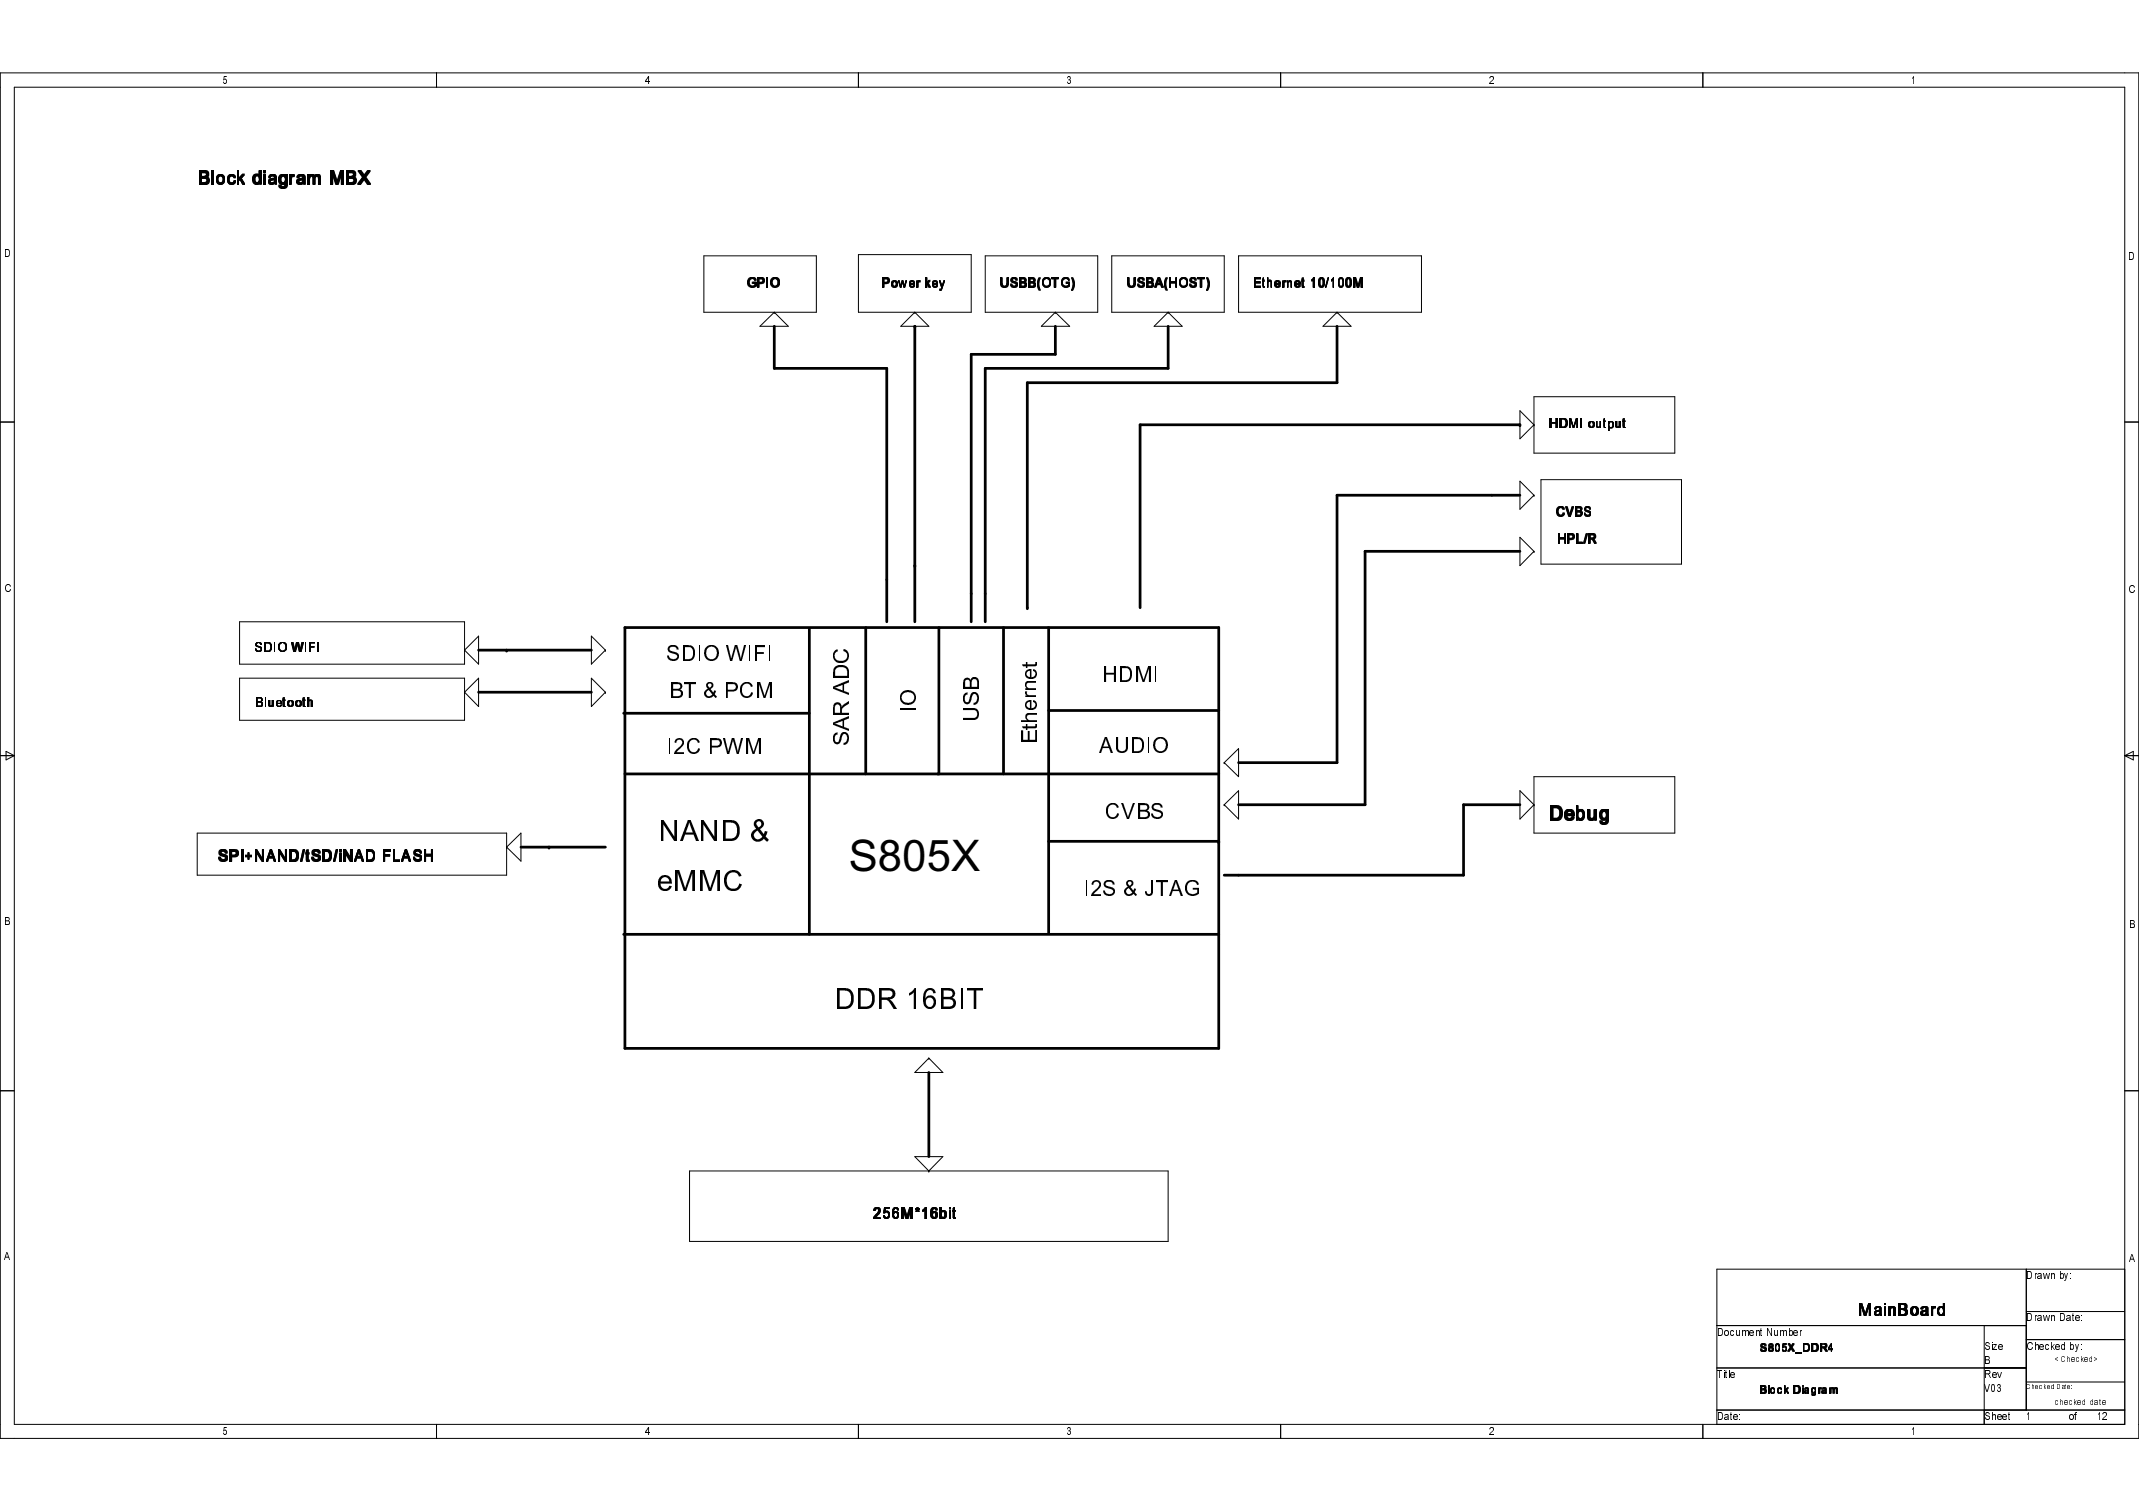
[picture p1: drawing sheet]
<svg xmlns="http://www.w3.org/2000/svg" width="297mm" height="210mm" viewBox="0 0 297 210" stroke-linecap="round" stroke-linejoin="round" font-family="sans-serif">
<g fill="none" stroke="#000" stroke-width=".14">
<path d="M0 10.1h297v189.6h-297zM2 12.1h293.1v185.6h-293.1zM60.6 10.1v2M119.2 10.1v2M177.8 10.1v2M236.5 10.1v2M97.7 35.5h15.7v7.8h-15.7zM119.2 35.3h15.7v8h-15.7zM136.8 35.5h15.6v7.8h-15.6zM154.4 35.5h15.6v7.8h-15.6zM172 35.5h25.4v7.8h-25.4zM0 58.6h2"/>
<path d="M105.5 45.3l2-2 2 2zM107.5 43.3h.1M125.1 45.3l1.9-2 2 2zM127 43.3h.1M144.6 45.3l2-2 1.9 2zM146.6 43.3h.1M160.3 45.3l1.9-2 2 2zM162.2 43.3h.1M183.7 45.3l2-2 1.9 2zM185.7 43.3h.1M211.1 57l1.9 2-1.9 1.9zM213 59h.1"/>
<path d="M213 55.1h19.6v7.8h-19.6zM295.1 58.6h1.9M211.1 66.8l1.9 1.9-1.9 2zM211.1 74.6l1.9 1.9-1.9 2zM213 76.5h.1M213 68.7h.1M214 66.6h19.5v11.7h-19.5zM33.3 86.3h31.2v5.9h-31.2zM33.3 94.1h31.2v5.9h-31.2zM64.5 90.3h.1M64.5 96.1h.1M64.5 96.1l2-2v4z"/>
<path d="M66.5 88.3v3.9l-2-1.9zM82.1 94.1l2 2-2 2zM82.1 88.3l2 2-2 1.9zM84.1 96.1h.1M84.1 90.3h.1M0 104.9h2M.8 104.3l1.2 .6-1.2 .6zM27.4 115.7h43v5.8h-43zM70.4 117.6h.1M70.4 117.6l1.9-1.9v3.8zM170 111.7h.1M170 105.9h.1"/>
<path d="M170 105.9l2-2v3.9zM170 111.7l2-1.9v3.9zM211.1 109.8l1.9 1.9-1.9 2zM213 111.7h.1M213 107.8h19.6v7.9h-19.6zM295.1 104.9h1.9M295.1 104.9l1.1-.6v1.2zM0 151.4h2M129 146.9h.1M129 146.9l1.9 2h-3.9zM295.1 151.4h1.9M95.8 162.6h66.4v9.7h-66.4z"/>
<path d="M127 160.6h3.9l-1.9 2zM129 162.6h.1M281.4 176.2v19.5M295.1 176.2h-56.7v21.5M60.6 197.7v2M119.2 197.7v2M177.8 197.7v2M236.5 197.7v2M238.4 189.9h43M238.4 195.7h56.7M238.4 184h43M275.5 184v13.7"/>
<path d="M281.4 186h13.7M281.4 182.1h13.7M281.4 191.9h13.7"/>
</g>
<g fill="none" stroke="#000" stroke-width=".38">
<path d="M107.5 45.3v5.8h15.6v35.2M127 45.3v41M146.6 45.3v3.9h-11.7v37.1M162.2 45.3v5.8h-25.4v35.2M185.7 45.3v7.8h-43v31.3M211.1 59h-52.8v25.4M211.1 76.5h-21.5v35.2h-17.6M211.1 68.7h-25.4v37.2h-13.7M66.5 96.1h15.6M66.5 90.3h15.6M86.6 99h25.8M86.8 87.1h82.4v58.4h-82.4z"/>
<path d="M112.4 87.3v42.4M120.2 87.1v20.3M130.4 87.1v20.3M139.4 87.1v20.3M145.6 87.1v42.4M145.6 98.6h23.6M72.3 117.6h11.8M86.8 107.4h82.4M145.6 116.8h23.6M211.1 111.7h-7.9v9.8h-33.2M86.6 129.7h82.6M129 148.9v11.7"/>
</g>
<g fill="#000">
<circle cx="127" cy="45.3" r=".19"/>
<circle cx="211.1" cy="59" r=".19"/>
<circle cx="127" cy="78.5" r=".19"/>
<circle cx="70.4" cy="90.3" r=".19"/>
<circle cx="142.7" cy="84.4" r=".19"/>
<circle cx="76.2" cy="117.6" r=".19"/>
</g>
<text font-size="6.1" x="117.9" y="120.9">S805X</text>
<g font-size="4">
<text x="91.5" y="116.8">NAND &amp;</text>
<text x="91.3" y="123.7">eMMC</text>
<text x="115.9" y="140">DDR 16BIT</text>
</g>
<g font-size="3">
<text x="92.5" y="91.8">SDIO WIFI</text>
<text x="117.9" y="94.4">D</text>
<text x="117.9" y="92.2">C</text>
<text x="136" y="96">B</text>
<text x="144" y="94.4">e</text>
<text x="144" y="92.7">t</text>
<text x="153" y="94.7">HDMI</text>
<text x="92.8" y="96.9">BT &amp; PCM</text>
<text x="117.9" y="101.5">A</text>
<text x="117.9" y="99.5">R</text>
<text x="117.9" y="96.4">A</text>
<text x="127.3" y="98.8">I</text>
<text x="127.3" y="98">O</text>
<text x="136" y="100.2">U</text>
<text x="136" y="98">S</text>
<text x="144" y="101.3">t</text>
<text x="144" y="100.5">h</text>
<text x="144" y="98.8">e</text>
<text x="144" y="97.1">r</text>
<text x="144" y="96.1">n</text>
<text x="92.7" y="104.7">I2C PWM</text>
<text x="117.9" y="103.5">S</text>
<text x="144" y="103.3">E</text>
<text x="152.7" y="104.5">AUDIO</text>
<text x="153.4" y="113.7">CVBS</text>
<text x="150.5" y="124.4">I2S &amp; JTAG</text>
</g>
<text font-size="2.8" x="215.1" y="113.9">Debug</text>
<text font-size="2.6" x="27.5" y="25.6">Block diagram MBX</text>
<text font-size="2.4" x="258.1" y="182.7">MainBoard</text>
<g font-size="2.2">
<text x="30.2" y="119.5">SPI+NAND/tSD/iNAD FLASH</text>
<text x="121.2" y="169.2">256M*16bit</text>
</g>
<g font-size="1.8">
<text x="103.6" y="39.9">GPIO</text>
<text x="122.4" y="39.8">Power key</text>
<text x="138.8" y="39.8">USBB(OTG)</text>
<text x="156.4" y="39.9">USBA(HOST)</text>
<text x="174" y="39.8">Ethernet 10/100M</text>
<text x="215" y="59.4">HDMI output</text>
<text x="215.9" y="71.8">CVBS</text>
<text x="216.2" y="75.5">HPL/R</text>
<text x="35.3" y="90.5">SDIO WIFI</text>
<text x="35.5" y="98.1">Bluetooth</text>
</g>
<g font-size="1.6">
<text x="244.3" y="187.6">S805X_DDR4</text>
<text x="244.3" y="193.4">Block Diagram</text>
</g>
<g font-size="1.4">
<text x="30.9" y="11.6">5</text>
<text x="89.5" y="11.6">4</text>
<text x="148.2" y="11.6">3</text>
<text x="206.8" y="11.6">2</text>
<text x="265.4" y="11.6">1</text>
<text x=".5" y="35.6">D</text>
<text x="295.6" y="36">D</text>
<text x=".5" y="82.1">C</text>
<text x="295.6" y="82.3">C</text>
<text x=".5" y="128.4">B</text>
<text x="295.6" y="128.9">B</text>
<text x=".5" y="175">A</text>
<text x="281.4" y="177.6">Drawn by:</text>
<text x="295.6" y="175.2">A</text>
<text x="238.4" y="185.4">Document Number</text>
<text x="281.4" y="183.4">Drawn Date:</text>
<text x="238.4" y="191.3">Title</text>
<text x="275.5" y="191.3">Rev</text>
<text x="275.5" y="187.4">Size</text>
<text x="275.5" y="189.3">B</text>
<text x="281.4" y="187.4">Checked by:</text>
<text x="238.4" y="197.1">Date:</text>
<text x="275.5" y="193.2">V03</text>
<text x="275.5" y="197.1">Sheet</text>
<text x="281.4" y="197.1">1</text>
<text x="287.3" y="197.1">of</text>
<text x="291.2" y="197.1">12</text>
<text x="30.9" y="199.2">5</text>
<text x="89.5" y="199.2">4</text>
<text x="148.2" y="199.2">3</text>
<text x="206.8" y="199.2">2</text>
<text x="265.4" y="199.2">1</text>
</g>
<g font-size="1.2">
<text x="285.3" y="189.1">&lt;Checked&gt;</text>
<text x="285.3" y="195">checked date</text>
</g>
<text font-size="1" x="281.4" y="192.8">Checked Date:</text>
</svg>
